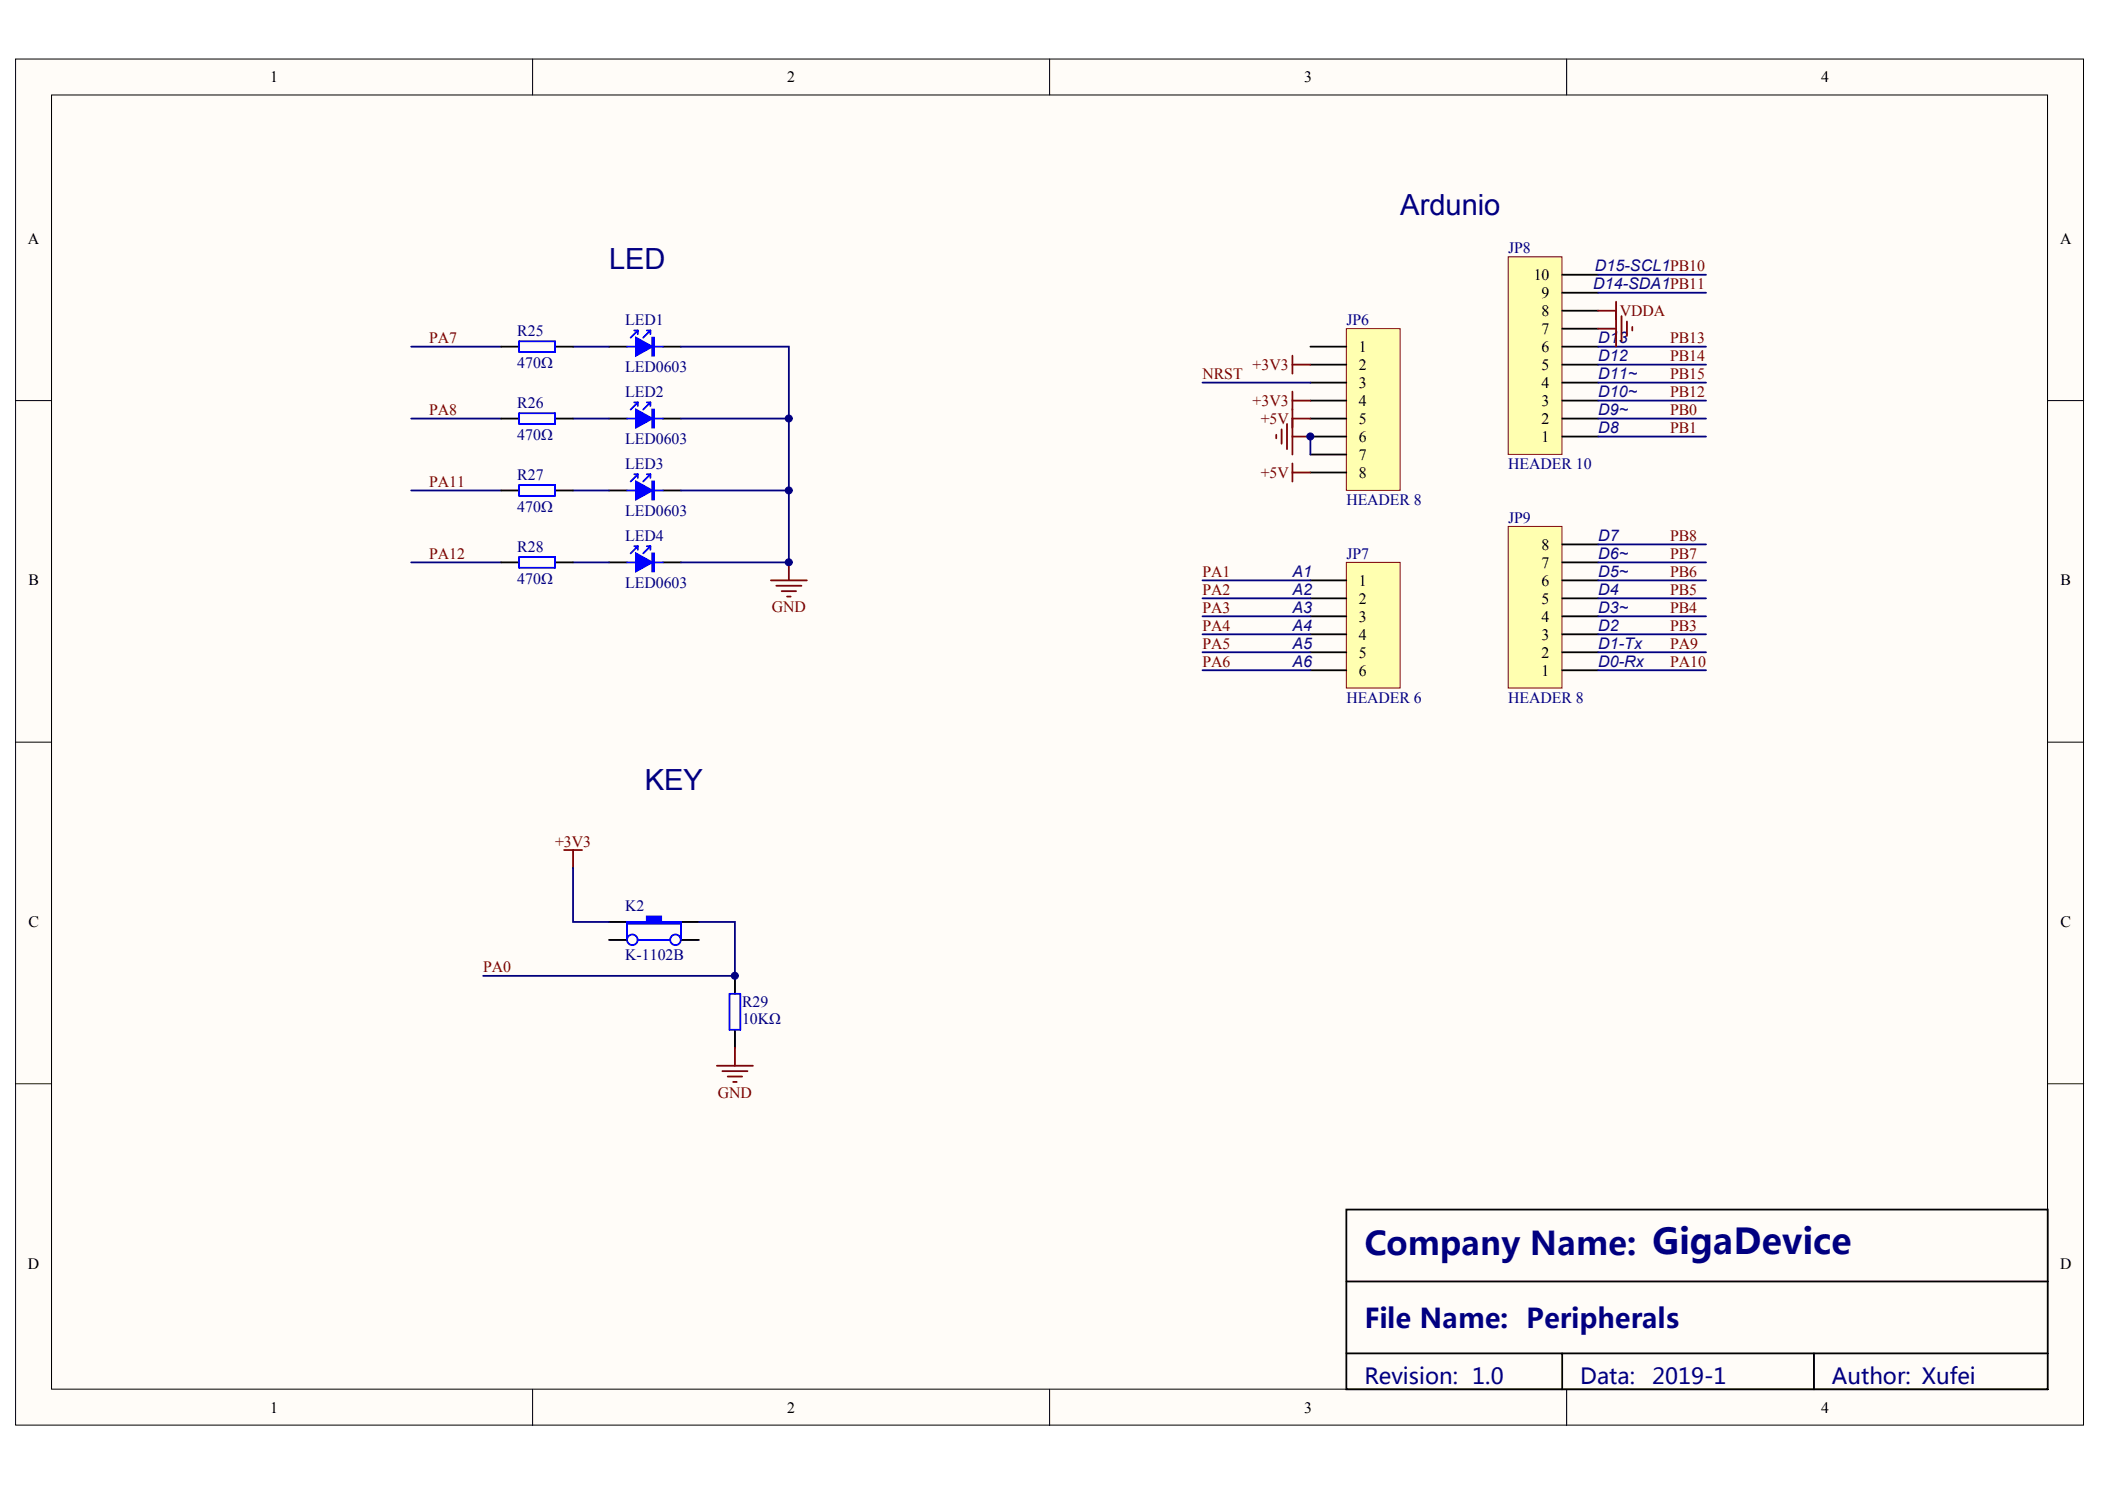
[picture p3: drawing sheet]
<svg xmlns="http://www.w3.org/2000/svg" width="297mm" height="210mm" viewBox="0 0 297 210" stroke-linecap="round" stroke-linejoin="round" font-family="sans-serif">
<g fill="#fffcf8" stroke="#000" stroke-width=".14">
<path d="M2.2 8.3h291.8v192.7h-291.8z"/>
<path d="M7.3 13.4h281.6v182.6h-281.6z"/>
</g>
<path d="M75.2 8.3v5.1M148.1 8.3v5.1M221.1 8.3v5.1M2.2 56.5h5.1M289 56.5h5M2.2 104.7h5.1M289 104.7h5M2.2 152.9h5.1M289 152.9h5M75.2 196v5.1M148.1 196v5.1M221.1 196v5.1" fill="none" stroke="#000" stroke-width=".14"/>
<g fill="none" stroke="#000" stroke-width=".25">
<path d="M70.7 48.9h2.6M70.7 59h2.6M78.3 48.9h2.6M78.3 59h2.6M85.9 48.9h2.6M85.9 59h2.6M93.6 48.9h2.5M93.6 59h2.5M70.7 69.2h2.6M70.7 79.3h2.6M78.3 69.2h2.6M78.3 79.3h2.6"/>
<path d="M85.9 69.2h2.6M85.9 79.3h2.6M93.6 69.2h2.5M93.6 79.3h2.5M85.9 130.1h2.6M85.9 132.6h2.6M96.1 130.1h2.5M96.1 132.6h2.5M103.7 137.7v2.5M103.7 145.3v2.5M190 170.6h99v25.4h-99zM190 180.8h99"/>
<path d="M190 190.9h99M220.4 190.9v5.1M256 190.9v5.1"/>
</g>
<g fill="#00f" stroke="#00f" stroke-width=".25">
<path d="M89.7 47.6l2.3 1.3-2.3 1.3z"/>
<path d="M89.7 57.8l2.3 1.2-2.3 1.3z"/>
<path d="M89.7 67.9l2.3 1.3-2.3 1.3z"/>
<path d="M89.7 78.1l2.3 1.2-2.3 1.3z"/>
<path d="M92 47.6h.3v2.6h-.3z" fill-rule="evenodd"/>
<path d="M92 57.8h.3v2.5h-.3z" fill-rule="evenodd"/>
<path d="M92 67.9h.3v2.6h-.3z" fill-rule="evenodd"/>
<path d="M92 78.1h.3v2.5h-.3z" fill-rule="evenodd"/>
<path d="M88.5 130.1h2.8v-.8h2v.8h2.8v.2h-7.6z" fill-rule="evenodd"/>
</g>
<g fill="none" stroke="#00f" stroke-width=".25">
<path d="M73.3 48.1h5v1.6h-5zM73.3 58.3h5v1.5h-5zM88.5 48.9h1.2M88.5 59h1.2M89.5 46.6h.5M89.5 56.8h.5M90 46.6l-1 1M90 46.6v.5M90 56.8v.5M90 56.8l-1 1M91.3 46.6h.5M91.3 56.8h.5"/>
<path d="M91.8 46.6l-1 1M91.8 46.6v.5M91.8 56.8v.5M91.8 56.8l-1 1M92.3 48.9h1.3M92.3 59h1.3M73.3 68.4h5v1.6h-5zM73.3 78.6h5v1.5h-5zM88.5 69.2h1.2M88.5 79.3h1.2M89.5 66.9h.5M89.5 77.1h.5"/>
<path d="M90 66.9v.5M90 77.1v.5M90 66.9l-1 1M90 77.1l-1 1M91.3 66.9h.5M91.3 77.1h.5M91.8 66.9v.5M91.8 77.1v.5M91.8 66.9l-1 1M91.8 77.1l-1 1M92.3 69.2h1.3M92.3 79.3h1.3"/>
<path d="M88.5 130.1v2.5M90 132.6h4.6M96.1 130.1v2.5M102.9 140.2h1.6v5.1h-1.6z"/>
<circle cx="89.2" cy="132.6" r=".75"/>
<circle cx="95.3" cy="132.6" r=".75"/>
</g>
<g fill="none" stroke="#000080" stroke-width=".25">
<path d="M58 48.9h12.7M58 59h12.7M80.9 48.9h5M80.9 59h5M96.1 48.9h15.2v30.4h-15.2M96.1 59h15.2M58 69.2h12.7M58 79.3h12.7M80.9 69.2h5M80.9 79.3h5M96.1 69.2h15.2M80.9 122.4v7.7h5"/>
<path d="M98.6 130.1h5.1v7.6h-35.5"/>
</g>
<path d="M111.3 79.3v2.6M108.8 81.9h5.1M109.5 82.6h3.6M110.3 83.4h2M111.1 84.2h.5M79.6 119.9h2.5M80.9 119.9v2.5M101.2 150.3h5M101.9 151.1h3.6M102.7 151.9h2M103.5 152.6h.5M103.7 147.8v2.5" fill="none" stroke="#800000" stroke-width=".25"/>
<path d="M190 79.3h7.6v17.8h-7.6z" fill="#ffffb0" stroke="#800000" stroke-width=".14"/>
<path d="M184.9 81.9h5.1M184.9 84.4h5.1M184.9 86.9h5.1M184.9 89.5h5.1M184.9 92h5.1M184.9 94.5h5.1" fill="none" stroke="#000" stroke-width=".25"/>
<path d="M190 46.4h7.6v22.8h-7.6z" fill="#ffffb0" stroke="#800000" stroke-width=".14"/>
<path d="M184.9 48.9h5.1M184.9 51.4h5.1M184.9 54h5.1M184.9 56.5h5.1M184.9 59h5.1M184.9 61.6h5.1M184.9 64.1h5.1M184.9 66.7h5.1" fill="none" stroke="#000" stroke-width=".25"/>
<path d="M212.8 74.3h7.6v22.8h-7.6z" fill="#ffffb0" stroke="#800000" stroke-width=".14"/>
<path d="M220.4 79.3h5.1M220.4 76.8h5.1M220.4 94.5h5.1M220.4 92h5.1M220.4 89.5h5.1M220.4 86.9h5.1M220.4 84.4h5.1M220.4 81.9h5.1" fill="none" stroke="#000" stroke-width=".25"/>
<path d="M212.8 36.2h7.6v27.9h-7.6z" fill="#ffffb0" stroke="#800000" stroke-width=".14"/>
<path d="M220.4 38.8h5.1M220.4 59h5.1M220.4 56.5h5.1M220.4 54h5.1M220.4 51.4h5.1M220.4 48.9h5.1M220.4 46.4h5.1M220.4 43.8h5.1M220.4 41.3h5.1M220.4 61.6h5.1" fill="none" stroke="#000" stroke-width=".25"/>
<g fill="none" stroke="#800000" stroke-width=".25">
<path d="M181.6 59.8v3.6M182.4 50.2v2.5M182.4 55.2v8.9M182.4 59h2.5M182.4 51.4h2.5M182.4 56.5h2.5M225.5 46.4h2.6M225.5 43.8h2.6M228.1 42.6v6.3M228.8 44.6v3.5M229.6 45.4v2M230.3 46.1v.5"/>
<path d="M180.1 61.3v.5M180.9 60.6v2M182.4 65.4v2.5M182.4 61.6h2.5M182.4 66.7h2.5"/>
</g>
<g fill="none" stroke="#000080" stroke-width=".25">
<path d="M225.5 38.8h15.2M169.7 54h15.2M225.5 54h15.2M225.5 48.9h15.2M225.5 51.4h15.2M225.5 56.5h15.2M225.5 59h15.2M225.5 41.3h15.2M184.9 61.6v2.5M225.5 76.8h15.2M225.5 79.3h15.2M225.5 61.6h15.2"/>
<path d="M169.7 81.9h15.2M169.7 84.4h15.2M169.7 86.9h15.2M169.7 89.5h15.2M169.7 92h15.2M169.7 94.5h15.2M225.5 81.9h15.2M225.5 84.4h15.2M225.5 86.9h15.2M225.5 89.5h15.2M225.5 92h15.2M225.5 94.5h15.2"/>
</g>
<g fill="#000080" stroke="#000080" stroke-width=".14">
<circle cx="103.7" cy="137.6" r=".49"/>
<circle cx="111.3" cy="79.3" r=".49"/>
<circle cx="111.3" cy="69.2" r=".49"/>
<circle cx="111.3" cy="59" r=".49"/>
<circle cx="184.9" cy="61.6" r=".49"/>
</g>
<text font-size="4.6" fill="#000080" x="192.5" y="177">Company Name: GigaDevice</text>
<g font-size="4.1" fill="#000080">
<text x="197.6" y="30.3">Ardunio</text>
<text x="85.9" y="37.9">LED</text>
<text x="91" y="111.5">KEY</text>
</g>
<text font-size="3.8" fill="#000080" x="192.5" y="187.4">File Name: Peripherals</text>
<g font-size="3.1" fill="#000080">
<text x="192.5" y="195.2">Revision: 1.0</text>
<text x="223" y="195.2">Data:</text>
<text x="233.1" y="195.2">2019-1</text>
<text x="258.5" y="195.2">Author: Xufei</text>
</g>
<g font-size="2.3" fill="#0c0087">
<text x="224.8" y="40.8">D14-SDA1PB11</text>
<text x="225.1" y="38.3">D15-SCL1PB10</text>
<text x="225.5" y="48.4">D13</text>
<text x="225.5" y="50.9">D12</text>
<text x="225.5" y="53.5">D11~</text>
<text x="225.5" y="58.6">D9~</text>
<text x="225.5" y="56">D10~</text>
<text x="225.5" y="61.1">D8</text>
<text x="225.5" y="76.3">D7</text>
<text x="182.4" y="81.4">A1</text>
<text x="182.4" y="83.9">A2</text>
<text x="225.5" y="83.9">D4</text>
<text x="225.5" y="81.4">D5~</text>
<text x="225.5" y="78.8">D6~</text>
<text x="182.4" y="86.4">A3</text>
<text x="182.4" y="89">A4</text>
<text x="225.5" y="89">D2</text>
<text x="225.5" y="86.4">D3~</text>
<text x="182.4" y="94.1">A6</text>
<text x="182.4" y="91.5">A5</text>
<text x="225.5" y="94.1">D0-Rx</text>
<text x="225.5" y="91.5">D1-Tx</text>
</g>
<g font-size="2.2">
<text x="38.1" y="11.6">1</text>
<text x="111.1" y="11.6">2</text>
<text x="184" y="11.6">3</text>
<text x="257" y="11.6">4</text>
<text x="3.9" y="34.4">A</text>
<text x="290.7" y="34.4">A</text>
<text x="216.4" y="39.5">10</text>
<text x="217.5" y="47.1">7</text>
<text x="217.5" y="44.6">8</text>
<text x="217.5" y="42.1">9</text>
<text x="191.8" y="49.7">1</text>
<text x="191.8" y="52.2">2</text>
<text x="217.5" y="52.2">5</text>
<text x="217.5" y="49.7">6</text>
<text x="191.8" y="54.7">3</text>
<text x="191.8" y="57.3">4</text>
<text x="191.8" y="59.8">5</text>
<text x="217.5" y="59.8">2</text>
<text x="217.5" y="57.3">3</text>
<text x="217.5" y="54.7">4</text>
<text x="191.8" y="62.4">6</text>
<text x="191.8" y="64.9">7</text>
<text x="217.5" y="62.4">1</text>
<text x="191.8" y="67.4">8</text>
<text x="217.5" y="77.6">8</text>
<text x="4" y="82.6">B</text>
<text x="191.8" y="82.6">1</text>
<text x="217.5" y="82.6">6</text>
<text x="217.5" y="80.1">7</text>
<text x="290.8" y="82.6">B</text>
<text x="191.8" y="85.2">2</text>
<text x="191.8" y="87.7">3</text>
<text x="217.5" y="87.7">4</text>
<text x="217.5" y="85.2">5</text>
<text x="191.8" y="90.2">4</text>
<text x="191.8" y="92.8">5</text>
<text x="191.8" y="95.3">6</text>
<text x="217.5" y="95.3">1</text>
<text x="217.5" y="92.8">2</text>
<text x="217.5" y="90.2">3</text>
<text x="4" y="130.8">C</text>
<text x="290.8" y="130.8">C</text>
<text x="3.9" y="179">D</text>
<text x="290.7" y="179">D</text>
<text x="38.1" y="199.3">1</text>
<text x="111.1" y="199.3">2</text>
<text x="184" y="199.3">3</text>
<text x="257" y="199.3">4</text>
</g>
<g font-size="2.2" fill="#000080">
<text x="212.8" y="35.7">JP8</text>
<text x="73" y="47.4">R25</text>
<text x="88.2" y="45.9">LED1</text>
<text x="190" y="45.9">JP6</text>
<text x="73" y="52">470Ω</text>
<text x="88.2" y="52.5">LED0603</text>
<text x="73" y="57.5">R26</text>
<text x="88.2" y="56">LED2</text>
<text x="73" y="62.1">470Ω</text>
<text x="88.2" y="62.6">LED0603</text>
<text x="73" y="67.7">R27</text>
<text x="88.2" y="66.2">LED3</text>
<text x="190" y="71.2">HEADER 8</text>
<text x="212.8" y="66.2">HEADER 10</text>
<text x="73" y="72.2">470Ω</text>
<text x="73" y="77.8">R28</text>
<text x="88.2" y="72.8">LED0603</text>
<text x="88.2" y="76.3">LED4</text>
<text x="212.8" y="73.8">JP9</text>
<text x="73" y="82.4">470Ω</text>
<text x="88.2" y="82.9">LED0603</text>
<text x="190" y="78.8">JP7</text>
<text x="190" y="99.1">HEADER 6</text>
<text x="212.8" y="99.1">HEADER 8</text>
<text x="88.2" y="128.5">K2</text>
<text x="88.2" y="135.4">K-1102B</text>
<text x="104.7" y="142">R29</text>
<text x="104.7" y="144.5">10KΩ</text>
</g>
<g font-size="2.2" fill="#800000">
<text x="228.6" y="44.6">VDDA</text>
<text x="60.6" y="48.4">PA7</text>
<text x="169.7" y="53.5">NRST</text>
<text x="176.8" y="52.2">+3V3</text>
<text x="235.7" y="48.4">PB13</text>
<text x="235.7" y="50.9">PB14</text>
<text x="235.7" y="53.5">PB15</text>
<text x="60.6" y="58.5">PA8</text>
<text x="176.8" y="57.3">+3V3</text>
<text x="177.9" y="59.8">+5V</text>
<text x="235.7" y="56">PB12</text>
<text x="235.7" y="58.5">PB0</text>
<text x="235.7" y="61.1">PB1</text>
<text x="60.6" y="68.7">PA11</text>
<text x="177.9" y="67.4">+5V</text>
<text x="235.7" y="76.3">PB8</text>
<text x="60.6" y="78.8">PA12</text>
<text x="169.7" y="81.4">PA1</text>
<text x="169.7" y="83.9">PA2</text>
<text x="235.7" y="83.9">PB5</text>
<text x="235.7" y="81.4">PB6</text>
<text x="235.7" y="78.8">PB7</text>
<text x="108.9" y="86.4">GND</text>
<text x="169.7" y="86.4">PA3</text>
<text x="169.7" y="89">PA4</text>
<text x="235.7" y="89">PB3</text>
<text x="235.7" y="86.4">PB4</text>
<text x="169.7" y="91.5">PA5</text>
<text x="169.7" y="94.1">PA6</text>
<text x="235.7" y="91.5">PA9</text>
<text x="235.7" y="94.1">PA10</text>
<text x="78.3" y="119.4">+3V3</text>
<text x="68.2" y="137.2">PA0</text>
<text x="101.3" y="154.9">GND</text>
</g>
</svg>
